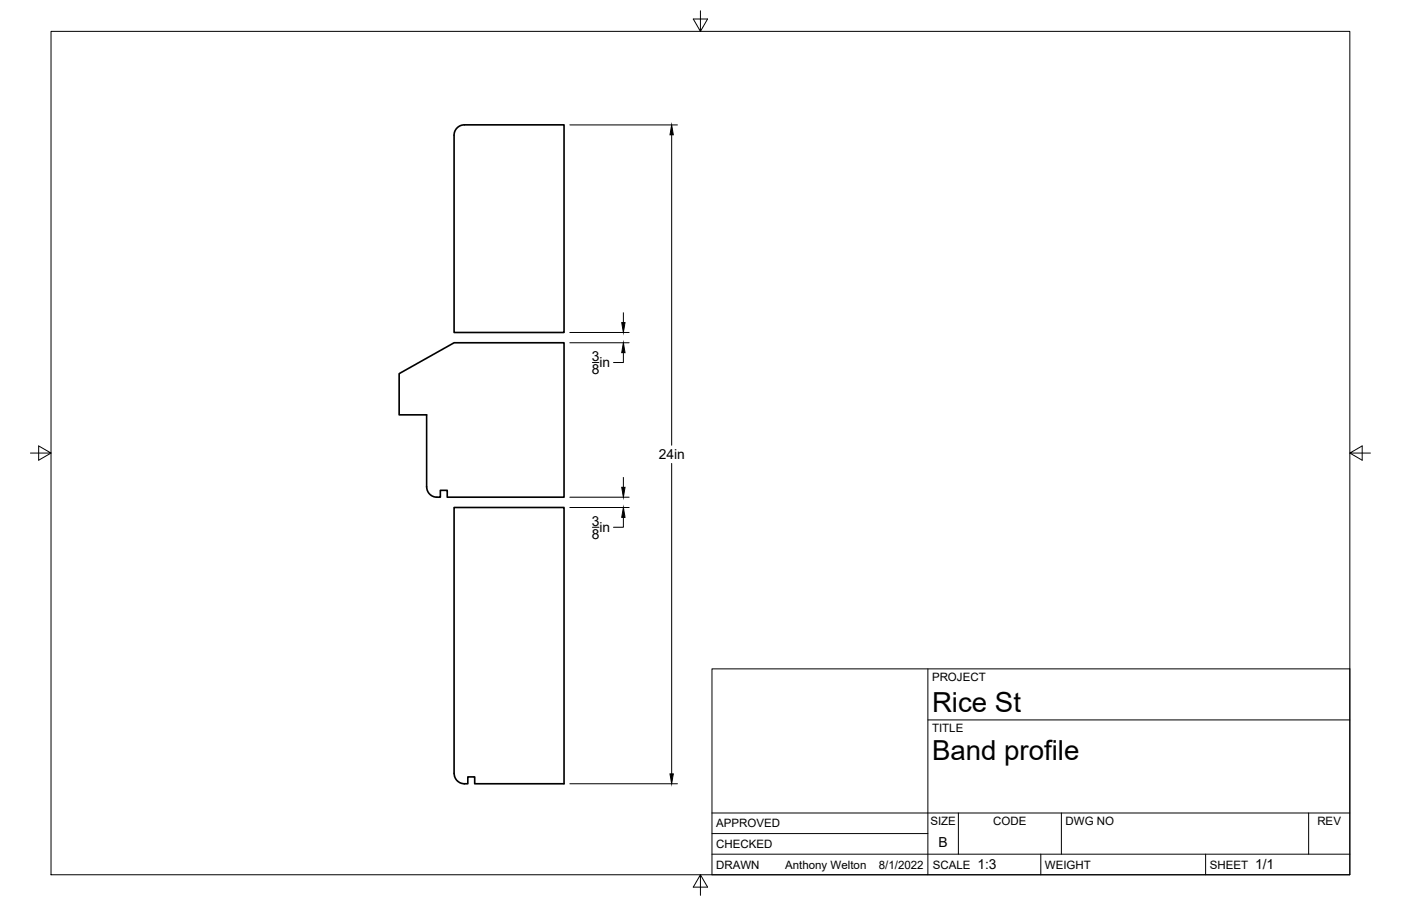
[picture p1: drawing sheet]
<svg xmlns="http://www.w3.org/2000/svg" width="432mm" height="279mm" viewBox="0 0 432 279" stroke-linecap="round" stroke-linejoin="round" font-family="sans-serif">
<!-- layer: Visible -->
<path d="M140.9 39.4a3.2 3.2 0 0 1 2.2-.9h30.7v64h-33.8v-60.8a3.1 3.1 0 0 1 .9-2.3zM131.5 150.1a3.4 3.4 0 0 0 4.2 3.2v-2.1h2.1v2.1h36v-47.6h-33.8l-17 9.5v12.7h8.5v22.3M140 238.5a3.4 3.4 0 0 0 4.2 3.2v-2.1h2.1v2.1h27.5v-85.2h-33.8v82" fill="none" stroke="#000" stroke-width=".51"/>
<!-- layer: Border -->
<path d="M15.7 9.7h400.3v260.1h-400.3zM215.9 3.3v6.4l-2.2-3.8h4.4l-2.2 3.8M9.4 139.7h6.3l-3.8-2.2v4.4l3.8-2.2M416 139.7l3.8 2.2v-4.4l-3.8 2.2h6.4M215.9 269.8l2.2 3.8h-4.4l2.2-3.8v6.3" fill="none" stroke="#000" stroke-width=".31"/>
<!-- layer: Titleblock -->
<path d="M219.4 206.3h196.6v63.5h-196.6zM286 206.3v63.5M286 222h130M219.4 257.1h66.6M219.4 250.7h196.6M295.4 250.7v12.7M327.1 250.7v12.7M403.3 250.7v12.7M219.4 263.4h196.6M320.8 263.4v6.4M371.6 263.4v6.4" fill="none" stroke="#000" stroke-width=".31"/>
<!-- layer: Dimensions -->
<g fill="none" stroke="#000" stroke-width=".31">
<path d="M175.6 38.5h33.2M207 41.6v95.7M192.1 96.4v3.1M175.6 102.5h18.3M175.6 105.7h18.3M182.6 111.8h2M192.1 108.8v3h-3M175.6 153.3h18.3M175.6 156.5h18.3M192.1 159.6v3h-3M192.1 147.2v3.1M207 142.9v95.8"/>
<path d="M182.6 162.6h2M175.6 241.7h33.2"/>
</g>
<path d="M207 38.5l.5 3.1h-1zM191.6 99.5h1l-.5 3zM192.1 105.7l.5 3.1h-1zM191.6 150.3h1l-.5 3zM192.1 156.5l.5 3.1h-1zM206.5 238.7h1l-.5 3z" fill="#000" stroke="#000" stroke-width=".31"/>
<g font-size="8.5">
<text x="287.3" y="219.5">Rice St</text>
<text x="287.3" y="234.5">Band profile</text>
</g>
<g font-size="4.3">
<text x="182.4" y="111.3">3</text>
<text x="184.8" y="113.3">in</text>
<text x="182.4" y="115.4">8</text>
<text x="203.1" y="141.6">24in</text>
<text x="182.4" y="162.1">3</text>
<text x="182.4" y="166.2">8</text>
<text x="184.8" y="164.1">in</text>
<text x="289.3" y="261.2">B</text>
<text x="301.2" y="268.1">1:3</text>
<text x="386.8" y="268.1">1/1</text>
</g>
<g font-size="3.5">
<text x="287.3" y="210.1">PROJECT</text>
<text x="287.3" y="225.8">TITLE</text>
<text x="220.7" y="255.2">APPROVED</text>
<text x="286.7" y="254.5">SIZE</text>
<text x="306.1" y="254.5">CODE</text>
<text x="328.4" y="254.5">DWG NO</text>
<text x="406" y="254.5">REV</text>
<text x="220.7" y="261.5">CHECKED</text>
<text x="220.7" y="267.9">DRAWN</text>
<text x="242" y="267.9">Anthony Welton</text>
<text x="270.9" y="267.9">8/1/2022</text>
<text x="287.5" y="267.9">SCALE</text>
<text x="322.1" y="267.9">WEIGHT</text>
<text x="372.9" y="267.9">SHEET</text>
</g>
</svg>
